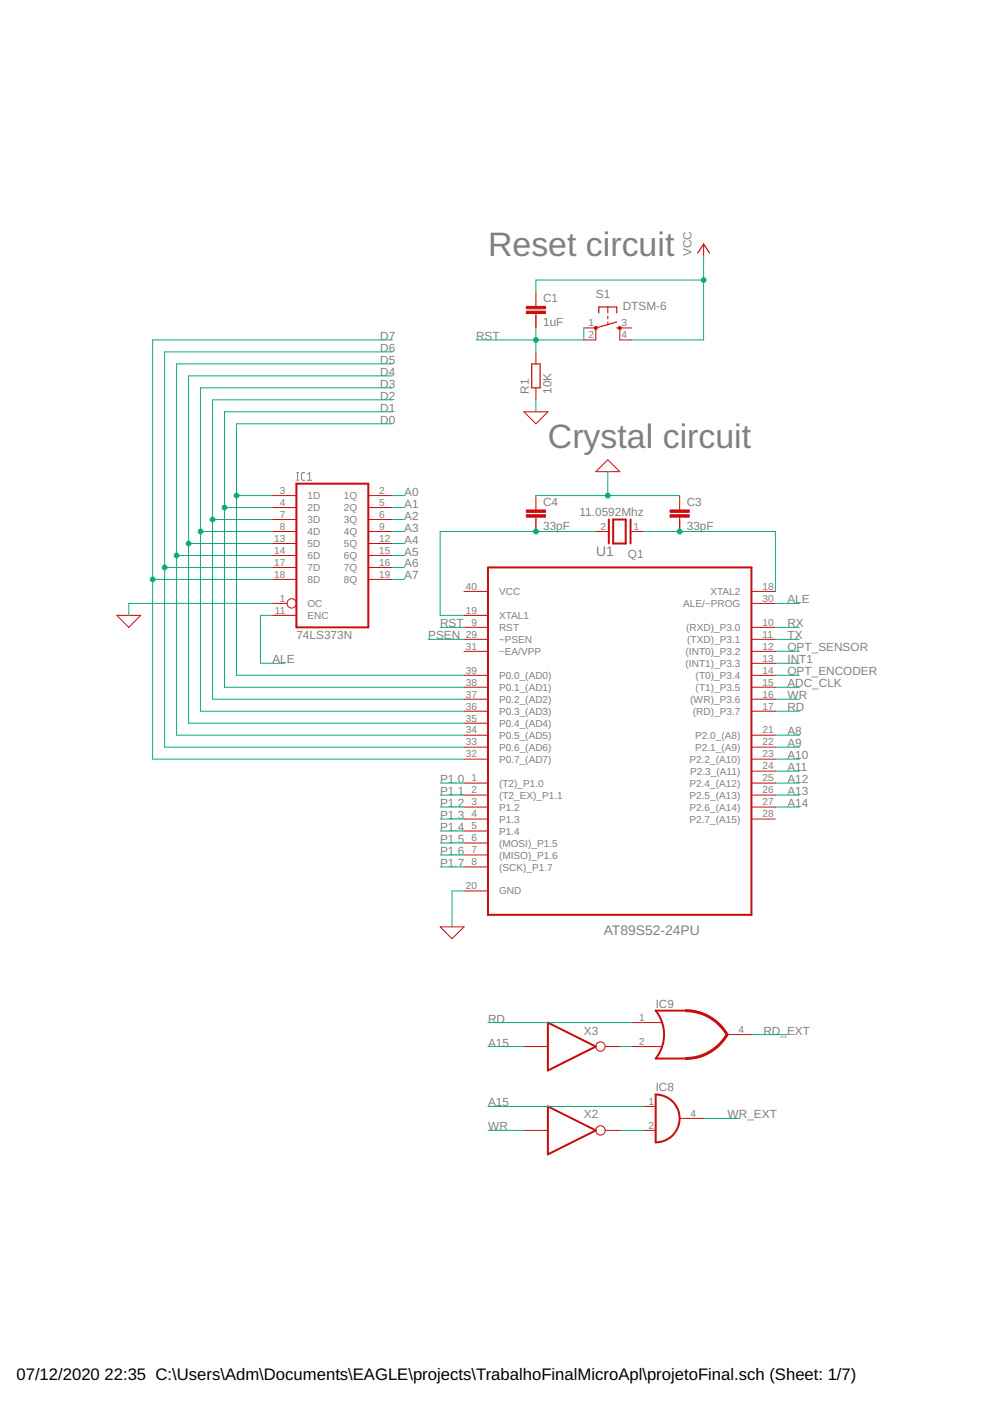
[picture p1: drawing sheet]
<svg xmlns="http://www.w3.org/2000/svg" width="210mm" height="297mm" viewBox="0 0 210 297" stroke-linecap="round" stroke-linejoin="round" font-family="sans-serif">
<path d="M62.9 101.8h.4M62.9 100.2h.4M63.1 100.2v1.6M64.6 100.2h-.5l-.2 .4v1l.2 .2h.5M65.2 101.8h.9M65.2 100.6l.5-.4v1.6" fill="none" stroke="#808080" stroke-width=".21"/>
<path d="M62.8 102.6h15.3v30.4h-15.3zM129.1 110.2v5M130 110.2h2.7v5h-2.7zM133.7 110.2v5M103.5 120.3h55.8v73.7h-55.8zM116.2 216.8l10.1 5.1-10.1 5.1zM145.4 214.3h-6.4a8.1 8.1 0 0 1 0 10.1h6.4M116.2 234.6l10.1 5.1-10.1 5.1zM139 232.1a5.1 5.1 0 0 1 5.1 5 5.1 5.1 0 0 1-5.1 5.1z" fill="none" stroke="#c90d0c" stroke-width=".42"/>
<g fill="none" stroke="#c90d0c" stroke-width=".21">
<path d="M149.2 51.8v2.5M113.6 61.9v3.1M113.6 66.5v3M113.6 74.6v2.6M123.8 69.5h2.5v2.6h-2.5M128.9 65.1v1.3M128.9 67v.6M128.9 68.3v.6M133.9 69.5h-2.5v2.6h2.5M111.1 87.3h5.1l-2.6 2.6zM113.6 82.2v2.6M128.9 97.5l2.5 2.5h-5.1z"/>
<path d="M57.8 112.7h5M57.8 105.1h5M57.8 107.6h5M57.8 110.2h5M57.8 115.2h5M57.8 117.8h5M78.1 112.7h5.1M78.1 105.1h5.1M78.1 107.6h5.1M78.1 110.2h5.1M78.1 115.2h5.1M78.1 117.8h5.1"/>
<path d="M113.6 105.1v3M113.6 109.6v3.1M126.3 112.7h2.6M133.9 112.7h2.6M144.1 105.1v3M144.1 109.6v3.1M24.8 130.5h5l-2.5 2.5zM57.8 130.5h5M57.8 127.9h3.1M57.8 120.3h5M57.8 122.9h5M78.1 120.3h5.1"/>
<path d="M78.1 122.9h5.1M98.4 125.4h5.1M98.4 130.5h5.1M98.4 133h5.1M98.4 135.6h5.1M98.4 138.1h5.1M159.3 125.4h5.1M159.3 133h5.1M159.3 135.6h5.1M159.3 138.1h5.1M159.3 127.9h5.1M98.4 143.2h5.1"/>
<path d="M98.4 145.7h5.1M98.4 148.3h5.1M98.4 150.8h5.1M98.4 153.3h5.1M98.4 155.9h5.1M98.4 158.4h5.1M159.3 143.2h5.1M159.3 145.7h5.1M159.3 148.3h5.1M159.3 150.8h5.1M159.3 155.9h5.1M159.3 158.4h5.1"/>
<path d="M159.3 140.6h5.1M98.4 161h5.1M98.4 166h5.1M98.4 168.6h5.1M98.4 171.1h5.1M98.4 173.7h5.1M98.4 176.2h5.1M98.4 178.7h5.1M159.3 161h5.1M159.3 166h5.1M159.3 168.6h5.1M159.3 171.1h5.1"/>
<path d="M159.3 173.7h5.1M159.3 163.5h5.1M93.3 196.5h5.1l-2.6 2.5zM98.4 181.3h5.1M98.4 183.8h5.1M98.4 188.9h5.1M133.9 216.8h6.4M154.3 219.4h5M111.1 239.7h5.1M111.1 221.9h5.1M128.3 239.7h3.1M128.3 221.9h3.1"/>
<path d="M133.9 221.9h6.4M136.5 234.6h2.5M136.5 239.7h2.5M144.1 237.1h5.1"/>
<circle cx="61.8" cy="127.9" r=".99"/>
<circle cx="127.3" cy="239.7" r=".99"/>
<circle cx="127.3" cy="221.9" r=".99"/>
</g>
<g fill="#c90d0c" stroke="#c90d0c" stroke-width=".21">
<path d="M142.1 108.1h4v.5h-4z"/>
<path d="M142.1 109.1h4v.5h-4z"/>
<path d="M111.6 108.1h4.1v.5h-4.1z"/>
<path d="M111.6 109.1h4.1v.5h-4.1z"/>
<path d="M111.6 65h4.1v.5h-4.1z"/>
<path d="M111.6 66h4.1v.5h-4.1z"/>
</g>
<path d="M147.9 53.7l1.3-1.9 1.3 1.9M112.7 77.2h1.8v5h-1.8zM127 66.4v-1.3h3.8v1.3M130.8 69.5h.6M130.8 68.3l-4.5 1.2" fill="none" stroke="#c90d0c" stroke-width=".25"/>
<g fill="#c90d0c" stroke="#c90d0c" stroke-width=".21">
<path d="M145.4 224.2a10 10 0 0 0 8.6-5l.3 .2a10.3 10.3 0 0 1-8.9 5.2z" fill-rule="evenodd"/>
<path d="M145.4 214.1a10.3 10.3 0 0 1 8.9 5.2l-.3 .2a9.9 9.9 0 0 0-8.6-5z" fill-rule="evenodd"/>
<circle cx="126.3" cy="69.5" r=".33"/>
<circle cx="131.4" cy="69.5" r=".33"/>
</g>
<g fill="none" stroke="#0dab76" stroke-width=".21">
<path d="M149.2 59.4h-35.6v2.5M149.2 54.3v17.8h-15.3M83.2 72.1h-50.8v88.9h66M83.2 79.7h-43.2v73.6h58.4M83.2 77.2h-45.8v78.7h61M83.2 74.6h-48.3v83.8h63.5M113.6 69.5v5.1M123.8 69.5v2.6h-22.9M83.2 89.9h-33.1v53.3h48.3M83.2 87.3h-35.6v58.4h50.8M83.2 84.8h-38.1v63.5h53.3M83.2 82.2h-40.7v68.6h55.9"/>
<path d="M113.6 84.8v2.5M37.4 117.8h20.4M40 115.2h17.8M42.5 112.7h15.3M45.1 110.2h12.7M47.6 107.6h10.2M50.1 105.1h7.7M83.2 112.7h2.5M83.2 105.1h2.5M83.2 107.6h2.5M83.2 110.2h2.5M83.2 115.2h2.5"/>
<path d="M83.2 117.8h2.5M113.6 105.1h30.5M126.3 112.7h-33v17.8h5.1M128.9 100v5.1M136.5 112.7h27.9v12.7M32.4 122.9h25.4M34.9 120.3h22.9M57.8 130.5h-2.6v10.1h5.1M57.8 127.9h-30.5v2.6M83.2 120.3h2.5M83.2 122.9h2.5M90.8 135.6h7.6"/>
<path d="M93.3 133h5.1M164.4 127.9h5.1M164.4 133h5.1M164.4 135.6h5.1M164.4 138.1h5.1M164.4 143.2h5.1M164.4 145.7h5.1M164.4 148.3h5.1M164.4 150.8h5.1M164.4 155.9h5.1M164.4 158.4h5.1M164.4 140.6h5.1"/>
<path d="M93.3 166h5.1M93.3 168.6h5.1M93.3 171.1h5.1M93.3 178.7h5.1M93.3 176.2h5.1M93.3 173.7h5.1M164.4 161h5.1M164.4 163.5h5.1M164.4 166h5.1M164.4 168.6h5.1M164.4 171.1h5.1M93.3 183.8h5.1"/>
<path d="M93.3 181.3h5.1M98.4 188.9h-2.6v7.6M103.5 216.8h30.4M159.3 219.4h7.6M103.5 239.7h7.6M103.5 221.9h7.6M103.5 234.6h33M131.4 239.7h5.1M131.4 221.9h2.5M149.2 237.1h7.6"/>
</g>
<g fill="#0dab76" stroke="#0dab76" stroke-width=".21">
<circle cx="113.6" cy="112.7" r=".51"/>
<circle cx="144.1" cy="112.7" r=".51"/>
<circle cx="128.9" cy="105.1" r=".51"/>
<circle cx="113.6" cy="72.1" r=".51"/>
<circle cx="149.2" cy="59.4" r=".51"/>
<circle cx="50.1" cy="105.1" r=".51"/>
<circle cx="47.6" cy="107.6" r=".51"/>
<circle cx="45.1" cy="110.2" r=".51"/>
<circle cx="42.5" cy="112.7" r=".51"/>
<circle cx="40" cy="115.2" r=".51"/>
<circle cx="37.4" cy="117.8" r=".51"/>
<circle cx="34.9" cy="120.3" r=".51"/>
<circle cx="32.4" cy="122.9" r=".51"/>
</g>
<g font-size="7.2" fill="#808080">
<text x="103.5" y="54.3">Reset circuit</text>
<text x="116.2" y="94.9">Crystal circuit</text>
</g>
<g font-size="3.5">
<text x="3.5" y="292.5">07/12/2020</text>
<text x="22.2" y="292.5">22:35 C:\Users\Adm\Documents\EAGLE\projects\TrabalhoFinalMicroApl\projetoFinal.sch (Sheet: 1/7)</text>
</g>
<g font-size="2.9" fill="#808080">
<text x="126.4" y="117.9">U1</text>
<text x="128" y="198.2">AT89S52-24PU</text>
</g>
<g font-size="2.5" fill="#808080">
<text x="146.6" y="54.3" transform="rotate(-90 146.6 54.3)">VCC</text>
<text x="115.2" y="64.1">C1</text>
<text x="126.3" y="63.2">S1</text>
<text x="132" y="65.7">DTSM-6</text>
<text x="115.2" y="69.1">1uF</text>
<text x="80.6" y="77.1">D5</text>
<text x="80.6" y="74.6">D6</text>
<text x="80.6" y="72.1">D7</text>
<text x="100.9" y="72.1">RST</text>
<text x="80.6" y="82.2">D3</text>
<text x="80.6" y="79.7">D4</text>
<text x="112.1" y="83.5" transform="rotate(-90 112.1 83.5)">R1</text>
<text x="116.9" y="83.5" transform="rotate(-90 116.9 83.5)">10K</text>
<text x="80.6" y="89.8">D0</text>
<text x="80.6" y="87.3">D1</text>
<text x="80.6" y="84.8">D2</text>
<text x="85.7" y="107.6">A1</text>
<text x="85.7" y="105.1">A0</text>
<text x="115.2" y="107.2">C4</text>
<text x="145.6" y="107.2">C3</text>
<text x="85.7" y="112.7">A3</text>
<text x="85.7" y="110.2">A2</text>
<text x="115.2" y="112.3">33pF</text>
<text x="122.9" y="109.4">11.0592Mhz</text>
<text x="145.6" y="112.3">33pF</text>
<text x="85.7" y="117.8">A5</text>
<text x="85.7" y="115.2">A4</text>
<text x="133.1" y="118.3">Q1</text>
<text x="85.7" y="122.9">A7</text>
<text x="85.7" y="120.3">A6</text>
<text x="166.9" y="127.9">ALE</text>
<text x="62.8" y="135.6">74LS373N</text>
<text x="90.8" y="135.6">PSEN</text>
<text x="93.3" y="133">RST</text>
<text x="166.9" y="133">RX</text>
<text x="166.9" y="135.6">TX</text>
<text x="57.8" y="140.6">ALE</text>
<text x="166.9" y="140.6">INT1</text>
<text x="166.9" y="138.1">OPT_SENSOR</text>
<text x="166.9" y="143.2">OPT_ENCODER</text>
<text x="166.9" y="148.3">WR</text>
<text x="166.9" y="145.7">ADC_CLK</text>
<text x="166.9" y="155.9">A8</text>
<text x="166.9" y="150.8">RD</text>
<text x="166.9" y="158.4">A9</text>
<text x="166.9" y="160.9">A10</text>
<text x="93.3" y="166">P1.0</text>
<text x="166.9" y="163.5">A11</text>
<text x="166.9" y="166">A12</text>
<text x="93.3" y="173.6">P1.3</text>
<text x="93.3" y="171.1">P1.2</text>
<text x="93.3" y="168.6">P1.1</text>
<text x="166.9" y="168.6">A13</text>
<text x="166.9" y="171.1">A14</text>
<text x="93.3" y="178.7">P1.5</text>
<text x="93.3" y="176.2">P1.4</text>
<text x="93.3" y="183.8">P1.7</text>
<text x="93.3" y="181.3">P1.6</text>
<text x="139" y="213.6">IC9</text>
<text x="103.5" y="216.8">RD</text>
<text x="103.5" y="221.9">A15</text>
<text x="123.8" y="219.4">X3</text>
<text x="161.9" y="219.4">RD_EXT</text>
<text x="139" y="231.4">IC8</text>
<text x="103.5" y="239.7">WR</text>
<text x="103.5" y="234.6">A15</text>
<text x="123.8" y="237.1">X2</text>
<text x="154.3" y="237.1">WR_EXT</text>
</g>
<g font-size="2.1" fill="#808080">
<text x="124.8" y="69.2">1</text>
<text x="124.8" y="71.7">2</text>
<text x="131.8" y="69.2">3</text>
<text x="131.8" y="71.7">4</text>
<text x="59.3" y="104.7">3</text>
<text x="59.3" y="107.3">4</text>
<text x="65.2" y="105.8">1D</text>
<text x="72.9" y="105.8">1Q</text>
<text x="80.4" y="104.7">2</text>
<text x="80.4" y="107.3">5</text>
<text x="59.3" y="109.8">7</text>
<text x="59.3" y="112.3">8</text>
<text x="65.2" y="108.4">2D</text>
<text x="65.2" y="110.9">3D</text>
<text x="65.2" y="113.5">4D</text>
<text x="72.9" y="108.4">2Q</text>
<text x="72.9" y="110.9">3Q</text>
<text x="72.9" y="113.5">4Q</text>
<text x="80.4" y="109.8">6</text>
<text x="80.4" y="112.3">9</text>
<text x="127.3" y="112.3">2</text>
<text x="134.3" y="112.3">1</text>
<text x="58.1" y="114.9">13</text>
<text x="58.1" y="117.4">14</text>
<text x="58.1" y="120">17</text>
<text x="65.2" y="116">5D</text>
<text x="65.2" y="118.5">6D</text>
<text x="72.9" y="116">5Q</text>
<text x="72.9" y="118.5">6Q</text>
<text x="80.4" y="114.9">12</text>
<text x="80.4" y="117.4">15</text>
<text x="80.4" y="120">16</text>
<text x="58.1" y="122.5">18</text>
<text x="65.2" y="121.1">7D</text>
<text x="65.2" y="123.6">8D</text>
<text x="72.9" y="121.1">7Q</text>
<text x="72.9" y="123.6">8Q</text>
<text x="80.4" y="122.5">19</text>
<text x="98.8" y="125">40</text>
<text x="161.7" y="125">18</text>
<text x="58.3" y="130.1">11</text>
<text x="59.3" y="127.6">1</text>
<text x="65.2" y="128.7">OC</text>
<text x="65.2" y="131.2">ENC</text>
<text x="98.8" y="130.1">19</text>
<text x="105.8" y="126.2">VCC</text>
<text x="105.8" y="131.2">XTAL1</text>
<text x="144.8" y="128.7">ALE/~PROG</text>
<text x="150.6" y="126.2">XTAL2</text>
<text x="161.7" y="127.6">30</text>
<text x="98.8" y="135.2">29</text>
<text x="98.8" y="137.7">31</text>
<text x="99.9" y="132.7">9</text>
<text x="105.8" y="133.8">RST</text>
<text x="105.8" y="136.3">~PSEN</text>
<text x="145.5" y="133.8">(RXD)_P3.0</text>
<text x="145.7" y="136.3">(TXD)_P3.1</text>
<text x="161.7" y="132.7">10</text>
<text x="161.7" y="135.2">11</text>
<text x="161.7" y="137.7">12</text>
<text x="98.8" y="142.8">39</text>
<text x="105.8" y="138.9">~EA/VPP</text>
<text x="105.8" y="143.9">P0.0_(AD0)</text>
<text x="145.4" y="138.9">(INT0)_P3.2</text>
<text x="145.4" y="141.4">(INT1)_P3.3</text>
<text x="147.5" y="143.9">(T0)_P3.4</text>
<text x="161.7" y="140.3">13</text>
<text x="161.7" y="142.8">14</text>
<text x="98.8" y="145.4">38</text>
<text x="98.8" y="147.9">37</text>
<text x="105.8" y="146.5">P0.1_(AD1)</text>
<text x="105.8" y="149">P0.2_(AD2)</text>
<text x="146.3" y="149">(WR)_P3.6</text>
<text x="147.5" y="146.5">(T1)_P3.5</text>
<text x="161.7" y="145.4">15</text>
<text x="161.7" y="147.9">16</text>
<text x="98.8" y="150.4">36</text>
<text x="98.8" y="153">35</text>
<text x="98.8" y="155.5">34</text>
<text x="105.8" y="151.6">P0.3_(AD3)</text>
<text x="105.8" y="154.1">P0.4_(AD4)</text>
<text x="146.9" y="151.6">(RD)_P3.7</text>
<text x="161.7" y="150.4">17</text>
<text x="161.7" y="155.5">21</text>
<text x="98.8" y="158.1">33</text>
<text x="98.8" y="160.6">32</text>
<text x="105.8" y="156.6">P0.5_(AD5)</text>
<text x="105.8" y="159.2">P0.6_(AD6)</text>
<text x="105.8" y="161.7">P0.7_(AD7)</text>
<text x="146.2" y="161.7">P2.2_(A10)</text>
<text x="147.4" y="156.6">P2.0_(A8)</text>
<text x="147.4" y="159.2">P2.1_(A9)</text>
<text x="161.7" y="158.1">22</text>
<text x="161.7" y="160.6">23</text>
<text x="99.9" y="165.7">1</text>
<text x="105.8" y="166.8">(T2)_P1.0</text>
<text x="146.2" y="166.8">P2.4_(A12)</text>
<text x="146.3" y="164.3">P2.3_(A11)</text>
<text x="161.7" y="163.1">24</text>
<text x="161.7" y="165.7">25</text>
<text x="99.9" y="168.2">2</text>
<text x="99.9" y="170.8">3</text>
<text x="99.9" y="173.3">4</text>
<text x="105.8" y="169.3">(T2_EX)_P1.1</text>
<text x="105.8" y="171.9">P1.2</text>
<text x="146.2" y="169.3">P2.5_(A13)</text>
<text x="146.2" y="171.9">P2.6_(A14)</text>
<text x="161.7" y="168.2">26</text>
<text x="161.7" y="170.8">27</text>
<text x="161.7" y="173.3">28</text>
<text x="99.9" y="175.8">5</text>
<text x="99.9" y="178.4">6</text>
<text x="105.8" y="174.4">P1.3</text>
<text x="105.8" y="176.9">P1.4</text>
<text x="105.8" y="179.5">(MOSI)_P1.5</text>
<text x="146.2" y="174.4">P2.7_(A15)</text>
<text x="99.9" y="180.9">7</text>
<text x="99.9" y="183.4">8</text>
<text x="105.8" y="182">(MISO)_P1.6</text>
<text x="105.8" y="184.6">(SCK)_P1.7</text>
<text x="98.8" y="188.5">20</text>
<text x="105.8" y="189.6">GND</text>
<text x="135.5" y="216.5">1</text>
<text x="135.5" y="221.5">2</text>
<text x="156.6" y="219">4</text>
<text x="137.5" y="234.2">1</text>
<text x="137.5" y="239.3">2</text>
<text x="146.4" y="236.8">4</text>
</g>
</svg>
